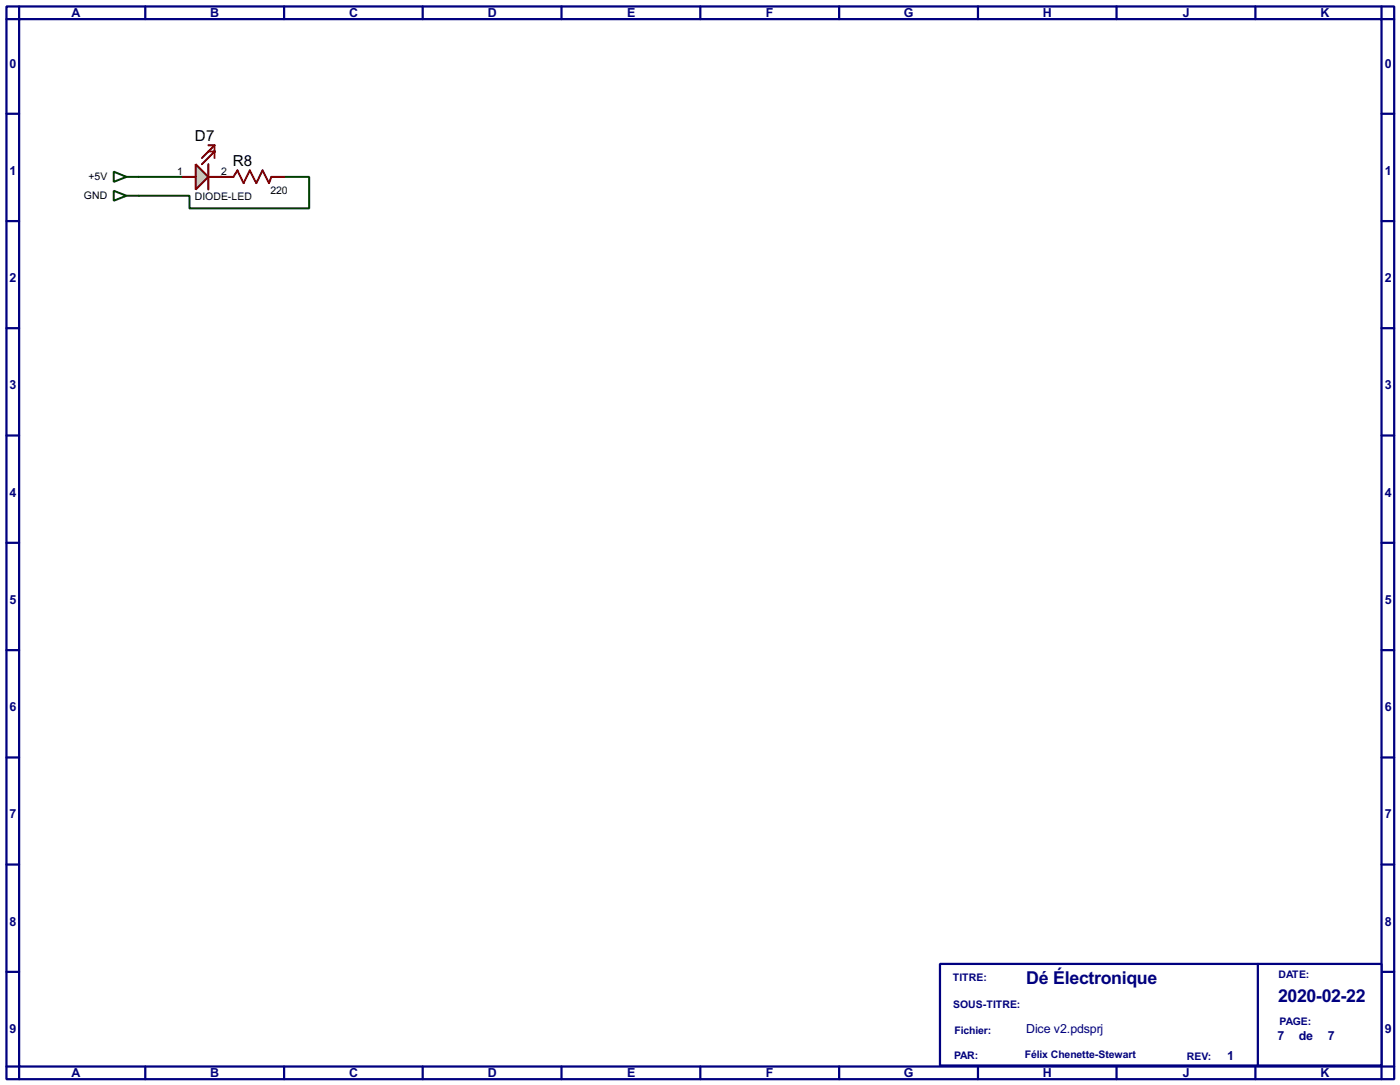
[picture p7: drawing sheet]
<svg xmlns="http://www.w3.org/2000/svg" width="282mm" height="218mm" viewBox="0 0 282 218" stroke-linecap="round" stroke-linejoin="round" font-family="sans-serif">
<g fill="none" stroke="#000080" stroke-width=".45">
<path d="M1.3 1.3h279.4v215.9h-279.4zM3.9 3.9h274.3v210.8h-274.3zM3.9 1.3v2.6h-2.6M29.3 1.3v2.6M57.2 1.3v2.6M85.1 1.3v2.6M113.1 1.3v2.6M141 1.3v2.6M169 1.3v2.6M196.9 1.3v2.6M224.8 1.3v2.6M252.8 1.3v2.6"/>
<path d="M278.2 1.3v2.6h2.5M1.3 22.9h2.6M278.2 22.9h2.5M1.3 44.5h2.6M278.2 44.5h2.5M1.3 66.1h2.6M278.2 66.1h2.5M1.3 87.7h2.6M278.2 87.7h2.5M1.3 109.3h2.6M278.2 109.3h2.5M1.3 130.9h2.6"/>
<path d="M278.2 130.9h2.5M1.3 152.5h2.6M278.2 152.5h2.5M1.3 174h2.6M278.2 174h2.5M1.3 195.6h2.6M278.2 195.6h2.5M1.3 214.7h2.6v2.5M29.3 214.7v2.5M57.2 214.7v2.5M85.1 214.7v2.5M113.1 214.7v2.5"/>
<path d="M141 214.7v2.5M169 214.7v2.5M196.9 214.7v2.5M224.8 214.7v2.5M252.8 214.7v2.5M280.7 214.7h-2.5v2.5"/>
</g>
<path d="M189.3 194h88.9v20.5h-88.9z" fill="#fff" stroke="#000080" stroke-width=".45"/>
<path d="M253.3 194v20.5" fill="none" stroke="#000080" stroke-width=".45"/>
<circle cx="44.5" cy="35.6" r=".2" fill="#004000"/>
<path d="M28 35.6h8.9M57.2 35.6h5.1v6.4h-24.1v-2.6h-10.2" fill="none" stroke="#004000" stroke-width=".4"/>
<path d="M44.5 35.6h2.5l.8-1.3 1.3 2.6 1.2-2.6 1.3 2.6 1.3-2.6 1.3 2.6 .5-1.3h2.5" fill="none" stroke="#800000" stroke-width=".4"/>
<path d="M39.4 33.1l2.6 2.5-2.6 2.6z" fill="#c8c8aa" stroke="#800000" stroke-width=".4"/>
<path d="M36.9 35.6h2.5M42 33.1v5.1M42 30.5h1.2l-2.5 2.6M42 29.3h1.2M42 35.6h2.5M43.2 29.3l-2.5 2.5M43.2 29.3v2.5" fill="none" stroke="#800000" stroke-width=".4"/>
<path d="M22.9 34.6l2.6 1-2.6 1zM22.9 38.4l2.6 1-2.6 1zM25.5 35.6h2.5M25.5 39.4h2.5" fill="none" stroke="#004000" stroke-width=".4"/>
<g font-size="4" fill="#000080">
<text x="206.6" y="198">Dé Électronique</text>
<text x="257.4" y="201.7">2020-02-22</text>
</g>
<g font-size="3.4">
<text x="39.3" y="28.5">D7</text>
<text x="46.9" y="33.5">R8</text>
</g>
<g font-size="2.8" fill="#000080">
<text x="14.4" y="3.4">A</text>
<text x="42.3" y="3.4">B</text>
<text x="70.3" y="3.4">C</text>
<text x="98.2" y="3.4">D</text>
<text x="126.2" y="3.4">E</text>
<text x="154.2" y="3.4">F</text>
<text x="181.9" y="3.4">G</text>
<text x="210" y="3.4">H</text>
<text x="238.1" y="3.4">J</text>
<text x="265.9" y="3.4">K</text>
<text x="1.9" y="13.6">0</text>
<text x="278.8" y="13.6">0</text>
<text x="1.9" y="35.2">1</text>
<text x="278.8" y="35.2">1</text>
<text x="1.9" y="56.8">2</text>
<text x="278.8" y="56.8">2</text>
<text x="1.9" y="78.3">3</text>
<text x="278.8" y="78.3">3</text>
<text x="1.9" y="100">4</text>
<text x="278.8" y="100">4</text>
<text x="1.9" y="121.6">5</text>
<text x="278.8" y="121.6">5</text>
<text x="1.9" y="143.1">6</text>
<text x="278.8" y="143.1">6</text>
<text x="1.9" y="164.7">7</text>
<text x="278.8" y="164.7">7</text>
<text x="1.9" y="186.3">8</text>
<text x="278.8" y="186.3">8</text>
<text x="1.9" y="207.9">9</text>
<text x="206.6" y="208">Dice v2.pdsprj</text>
<text x="257.2" y="209.4">7</text>
<text x="261.5" y="209.4">de</text>
<text x="267.4" y="209.4">7</text>
<text x="278.8" y="207.9">9</text>
<text x="247.1" y="213.4">1</text>
<text x="14.4" y="216.8">A</text>
<text x="42.3" y="216.8">B</text>
<text x="70.3" y="216.8">C</text>
<text x="98.2" y="216.8">D</text>
<text x="126.2" y="216.8">E</text>
<text x="154.2" y="216.8">F</text>
<text x="181.9" y="216.8">G</text>
<text x="210" y="216.8">H</text>
<text x="238.1" y="216.8">J</text>
<text x="265.9" y="216.8">K</text>
</g>
<g font-size="2.4">
<text x="35.7" y="35.2">1</text>
<text x="44.5" y="35.2">2</text>
<text x="16.9" y="40.1">GND</text>
<text x="17.9" y="36.3">+5V</text>
<text x="39.2" y="40.2">DIODE-LED</text>
<text x="54.5" y="39">220</text>
</g>
<g font-size="2.4" fill="#000080">
<text x="191.8" y="197.5">TITRE:</text>
<text x="257.4" y="196.9">DATE:</text>
<text x="191.9" y="202.8">SOUS-TITRE:</text>
<text x="192.2" y="208.2">Fichier:</text>
<text x="257.6" y="206.3">PAGE:</text>
<text x="192.1" y="213.2">PAR:</text>
<text x="206.3" y="213">Félix Chenette-Stewart</text>
<text x="238.9" y="213.3">REV:</text>
</g>
</svg>
